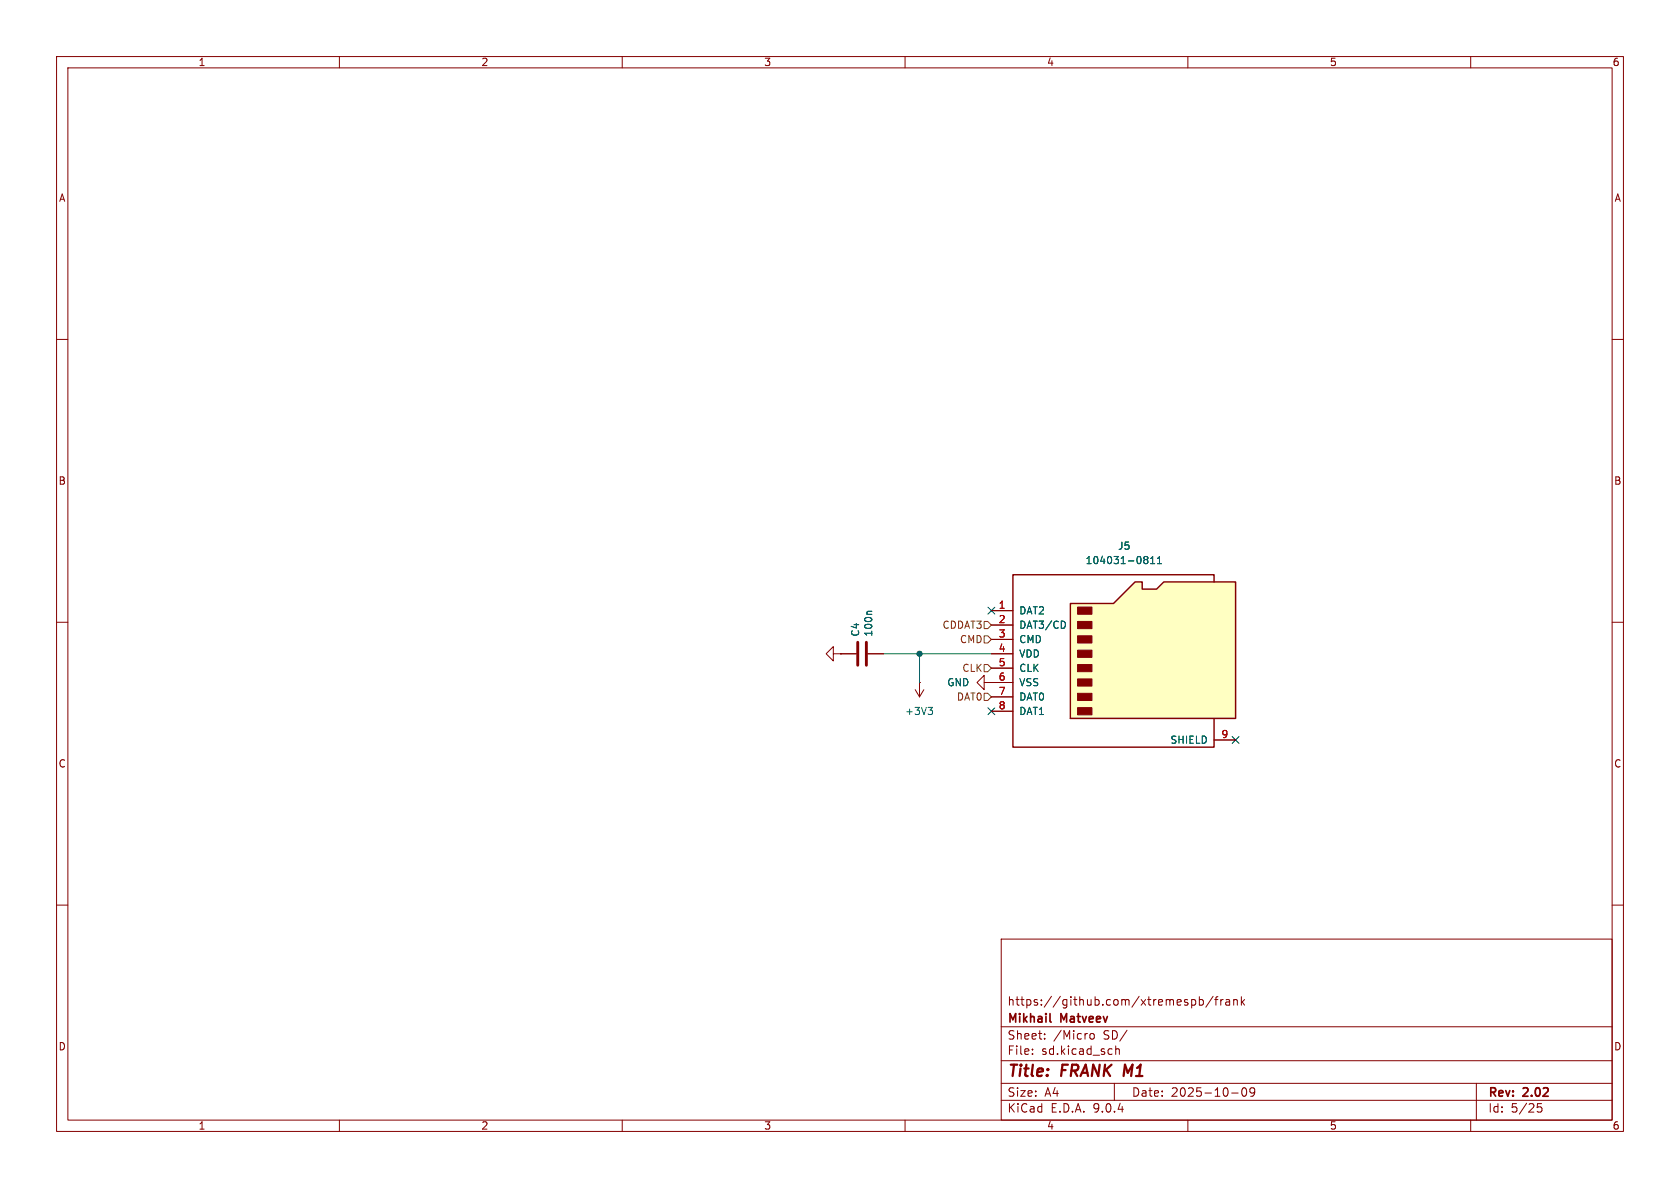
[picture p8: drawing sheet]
<svg xmlns="http://www.w3.org/2000/svg" width="297mm" height="210mm" viewBox="0 0 297 210" stroke-linecap="round" stroke-linejoin="round" font-family="sans-serif">
<g fill="none" stroke="#840000" stroke-width=".18">
<path d="M10 10h277v190h-277zM12 12h273v186h-273zM60 10v2M110 10v2M160 10v2M210 10v2M260 10v2M10 60h2M285 60h2M10 110h2M285 110h2M10 160h2"/>
<path d="M177 166h108v32h-108zM210.7 176.8l.4-.1 .3 .3v.4l-.2 .2h-.5M212 176.8l.5-.1 .2 .3v.4l-.1 .2h-.6M212 176.2v1.5M214.5 176.1l-1.3 2M214.7 176.7h.6M215.3 176.2l-.3 .2v1.3M215.8 176.7v1M216.2 176.7l-.2 .1-.2 .2M216.7 176.8h.6l.1 .9M217.4 177.1h-.5a.29 .29 0 0 0-.2 .3 .29 .29 0 0 0 .2 .3l.5-.1M218.1 176.8l.2-.1 .4 .1v.9"/>
<path d="M218.1 176.7v1M219.5 176.2v1.5M219.6 177.1l.4 .6M220 176.7l-.5 .6M285 160h2M60 198v2M110 198v2M160 198v2M177 194.5h108M177 191.5h108M177 187.5h108M177 181.5h108"/>
<path d="M182.5 186.3v.1M182.5 185.5v.1M184.7 183.6v.1M184.7 182.8v.1M192.8 182.8l.4-.1 .3 .3v.4l-.3 .3-.4-.1-.1-.2v-.4zM197 191.5v3M197.2 184.9v1.5M197.2 185.5l.3-.1 .3 .1 .1 .9M210 198v2M217.7 193.2h1.2M219.7 192.4l.2-.1a.81 .81 0 0 1 .6 .6 .81 .81 0 0 1-.3 .8l-.2 .1a.81 .81 0 0 1-.3-1.4zM221.8 192.9l-.3 .3h-.3l-.2-.3 .1-.5 .4-.1 .2 .1a.99 .99 0 0 1-.3 1.4h-.3"/>
<path d="M260 198v2M261 191.5v6.5M272.5 195.1h-.7l-.1 .7 .3-.1h.5l.1 .3-.1 .5-.2 .1-.6-.1"/>
</g>
<path d="M185.6 180.5l.2 .2" fill="none" stroke="#840000" stroke-width=".3"/>
<path d="M189.2 106.7h7.6l3.9-3.8h1.2v1.2h2.6l1.2-1.2h12.7v24.1h-29.2z" fill="#ffffc2"/>
<path d="M189.2 106.7h7.6l3.9-3.8h1.2v1.2h2.6l1.2-1.2h12.7v24.1h-29.2zM214.6 102.9v-1.3h-35.5v30.5h35.5v-5.1" fill="none" stroke="#840000" stroke-width=".25"/>
<g fill="#840000" stroke="#840000" stroke-width=".18">
<path d="M190.5 107.3h2.5v1.3h-2.5z"/>
<path d="M190.5 109.9h2.5v1.2h-2.5z"/>
<path d="M190.5 112.4h2.5v1.3h-2.5z"/>
<path d="M190.5 114.9h2.5v1.3h-2.5z"/>
<path d="M190.5 117.5h2.5v1.2h-2.5z"/>
<path d="M190.5 120h2.5v1.3h-2.5z"/>
<path d="M190.5 122.6h2.5v1.2h-2.5z"/>
<path d="M190.5 125.1h2.5v1.3h-2.5z"/>
</g>
<g fill="none" stroke="#840000" stroke-width=".18">
<path d="M147.3 115.6v-1.3l-1.3 1.3 1.3 1.2v-1.2h1.3M148.6 115.6h.1M148.6 115.6h2.8M153.4 115.6h2.8M175.3 108h3.8M175.3 110.5h3.8M175.3 113h3.8M175.3 115.6h3.8M175.3 118.1h3.8M161.8 121.9l.8 1.3M162.6 120.7h.1M162.6 120.7v2.5"/>
<path d="M163.3 121.9l-.7 1.3M174 120.7v-1.3l-1.3 1.3 1.3 1.2v-1.2h1.3M175.3 120.7h.1M175.3 120.7h3.8M175.3 123.2h3.8M175.3 125.7h3.8M214.6 130.8h3.8"/>
</g>
<path d="M202.4 98.4h.3l.2 .2-.2 .3M202.4 98.9h.3M202.7 98.9l.2 .3v.2l-.1 .2h-.4M203.4 99.6h.7M203.4 98.7l.4-.3v1.2M204.6 99.6h.7M204.6 98.7l.4-.3v1.2M154.1 108.1h-.6l-.2 .1M188.1 109.9l.3 .4-.3 .7M164.1 125h.8l-.5 .5M164.6 125.5l.3 .3v.3l-.3 .2" fill="none" stroke="#006464" stroke-width=".18"/>
<path d="M151.6 113.5v4.1M153.2 113.5v4.1" fill="none" stroke="#840000" stroke-width=".51"/>
<path d="M174 112.4h.6l.7 .6-.7 .7h-.6zM174 109.9h.6l.7 .6-.7 .6h-.6zM174 117.5h.6l.7 .6-.7 .6h-.6zM174 122.6h.6l.7 .6-.7 .6h-.6z" fill="none" stroke="#725600" stroke-width=".18"/>
<path d="M156.2 115.6h19.1M162.6 115.6v5.1" fill="none" stroke="#009600" stroke-width=".18"/>
<path d="M174.7 107.3l1.2 1.3M175.9 107.3l-1.2 1.3M174.7 125.1l1.2 1.2M175.9 125.1l-1.2 1.2M217.8 130.2l1.2 1.2M219 130.2l-1.2 1.2" fill="none" stroke="#000084" stroke-width=".18"/>
<circle cx="162.6" cy="115.6" r=".46" fill="#009600" stroke="#009600" stroke-width=".18"/>
<g font-size="2.8" fill="#840000">
<text x="178" y="190.9">Title:</text>
<text x="187.7" y="190.9">FRANK M1</text>
</g>
<g font-size="2.1" fill="#840000">
<text x="178" y="178">https://github.com/xtremespb/frank</text>
<text x="178" y="184">Sheet:</text>
<text x="178" y="181.2">Mikhail</text>
<text x="186.2" y="184">/Micro</text>
<text x="187.6" y="181.2">Matveev</text>
<text x="195.1" y="184">SD/</text>
<text x="178" y="186.7">File:</text>
<text x="184.1" y="186.7">sd.kicad_sch</text>
<text x="178" y="196.9">KiCad</text>
<text x="178" y="194.1">Size:</text>
<text x="184.7" y="194.1">A4</text>
<text x="185.7" y="196.9">E.D.A.</text>
<text x="193.3" y="196.9">9.0.4</text>
<text x="200" y="194.1">Date:</text>
<text x="207" y="194.1">2025-10-09</text>
<text x="263" y="194.3">Rev:</text>
<text x="263" y="196.9">Id:</text>
<text x="267.1" y="196.9">5/25</text>
<text x="269.4" y="194.3">2.02</text>
</g>
<g font-size="1.8" fill="#840000">
<text x="35" y="11.9">1</text>
<text x="85" y="11.9">2</text>
<text x="135" y="11.9">3</text>
<text x="185" y="11.9">4</text>
<text x="235" y="11.9">5</text>
<text x="285" y="11.9">6</text>
<text x="10.3" y="35.9">A</text>
<text x="285.3" y="35.9">A</text>
<text x="10.3" y="85.9">B</text>
<text x="285.3" y="85.9">B</text>
<text x="10.3" y="135.9">C</text>
<text x="285.3" y="135.9">C</text>
<text x="10.3" y="185.9">D</text>
<text x="285.3" y="185.9">D</text>
<text x="35" y="199.9">1</text>
<text x="85" y="199.9">2</text>
<text x="135" y="199.9">3</text>
<text x="185" y="199.9">4</text>
<text x="235" y="199.9">5</text>
<text x="285" y="199.9">6</text>
</g>
<g font-size="1.8" fill="#006464">
<text x="191.8" y="99.9">104031-0811</text>
<text x="197.6" y="97.4">J5</text>
<text x="152.1" y="112.6" transform="rotate(-90 152.1 112.6)">C4</text>
<text x="154.4" y="112.6" transform="rotate(-90 154.4 112.6)">100n</text>
<text x="180.1" y="108.8">DAT2</text>
<text x="180.1" y="111.4">DAT3/CD</text>
<text x="180.1" y="113.9">CMD</text>
<text x="180.1" y="116.4">VDD</text>
<text x="180.1" y="119">CLK</text>
<text x="167.4" y="121.5">GND</text>
<text x="180.1" y="121.5">VSS</text>
<text x="180.1" y="124.1">DAT0</text>
<text x="159.9" y="126.6">+3V3</text>
<text x="180.1" y="126.6">DAT1</text>
<text x="206.8" y="131.7">SHIELD</text>
</g>
<g font-size="1.8" fill="#a90000">
<text x="176.5" y="107.7">1</text>
<text x="176.5" y="110.2">2</text>
<text x="176.5" y="112.8">3</text>
<text x="176.5" y="115.3">4</text>
<text x="176.5" y="117.9">5</text>
<text x="176.5" y="120.4">6</text>
<text x="176.5" y="122.9">7</text>
<text x="176.5" y="125.5">8</text>
<text x="215.8" y="130.6">9</text>
</g>
<g font-size="1.8" fill="#725600">
<text x="166.5" y="111.4">CDDAT3</text>
<text x="169.6" y="113.9">CMD</text>
<text x="170" y="119">CLK</text>
<text x="169.1" y="124.1">DAT0</text>
</g>
</svg>
